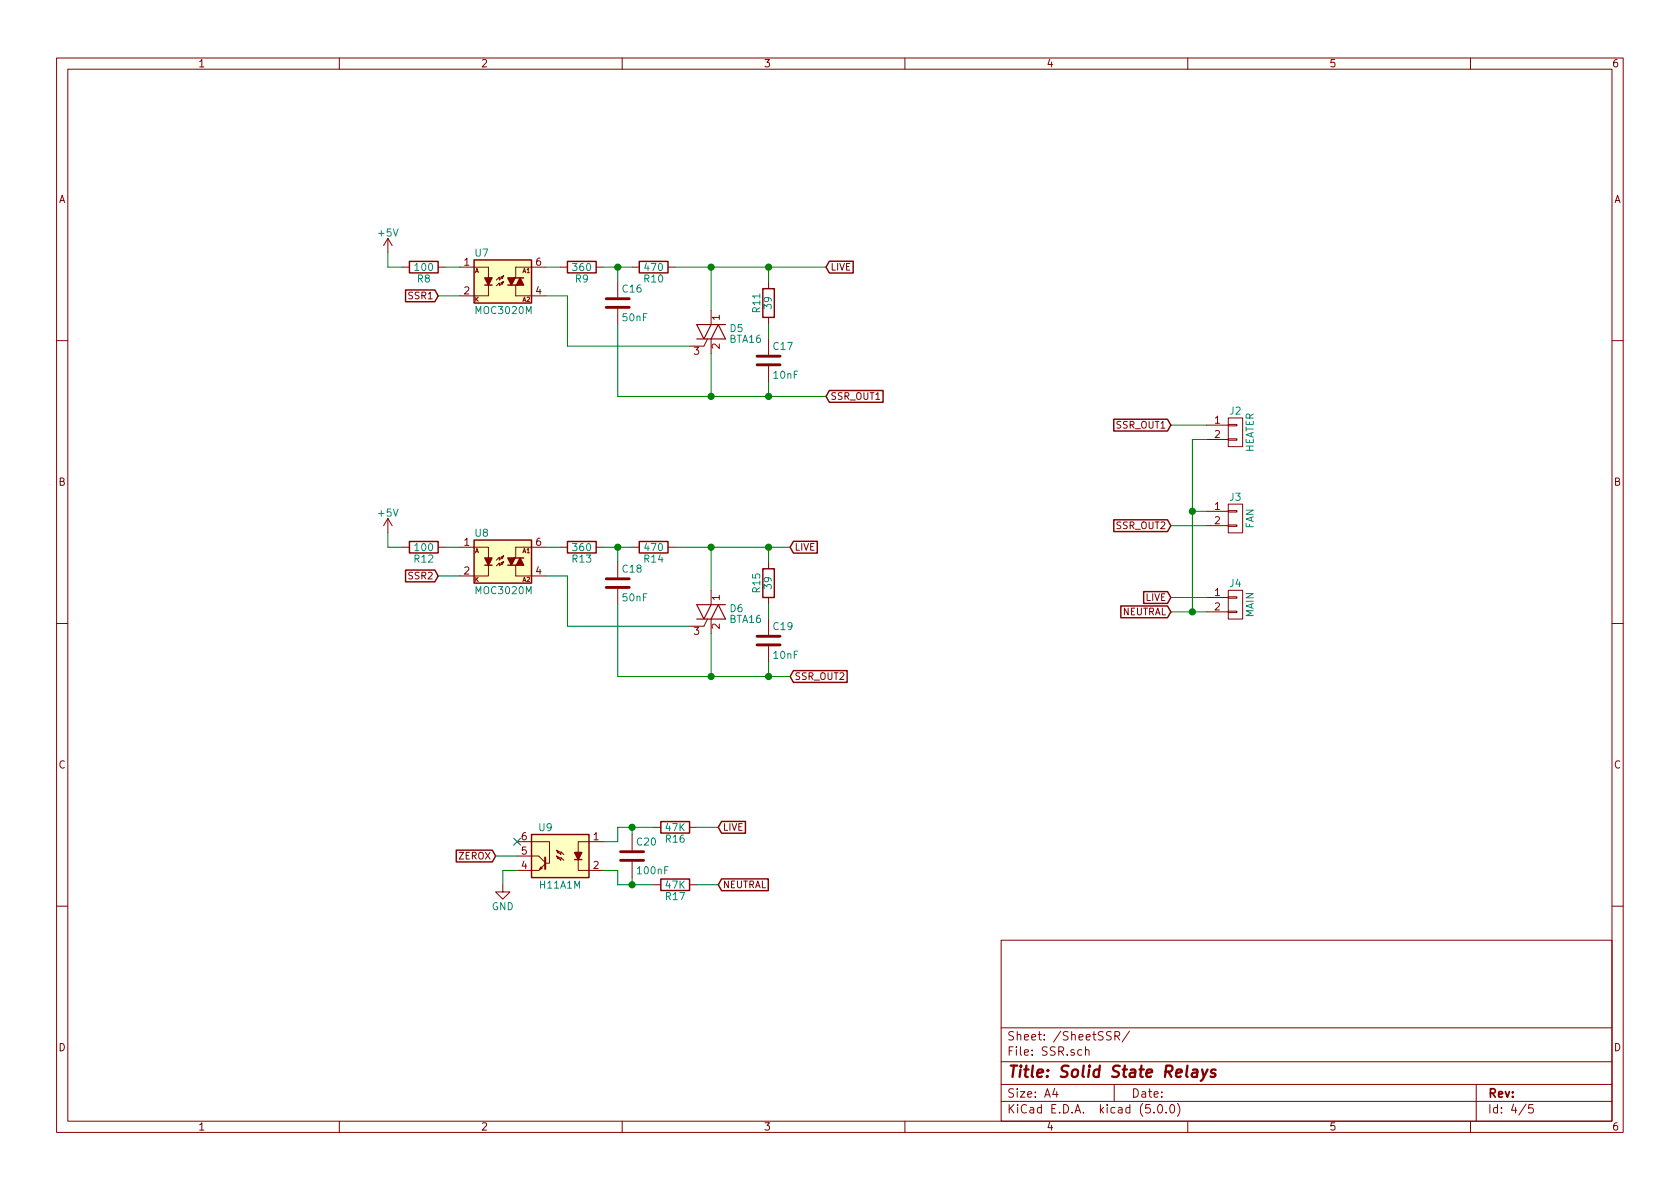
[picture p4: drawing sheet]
EESchema Schematic File Version 4
LIBS:ReflowOvenController-cache
EELAYER 26 0
EELAYER END
$Descr A4 11693 8268
encoding utf-8
Sheet 4 5
Title "Solid State Relays"
Date ""
Rev ""
Comp ""
Comment1 ""
Comment2 ""
Comment3 ""
Comment4 ""
$EndDescr
$Comp
L ReflowOvenController-cache:Q_TRIAC_AAG D5
U 1 1
P 4950 2300
F 0 "D5" H 5075 2325 50  0000 L CNN
F 1 "BTA16" H 5075 2250 50  0000 L CNN
F 2 "STD_PTH:TO-220_Vertical" V 5025 2325 50  0001 C CNN
F 3 "" V 4950 2300 50  0001 C CNN
	1    4950 2300
	1    0    0    -1  
$EndComp
$Comp
L ReflowOvenController-cache:OPTO-TRIAC U7
U 1 1
P 3500 1950
F 0 "U7" H 3300 2150 50  0000 L CNN
F 1 "MOC3020M" H 3300 1750 50  0000 L CNN
F 2 "Housings_DIP:DIP-6_W7.62mm" H 3500 1950 50  0001 L CIN
F 3 "" H 3475 1950 50  0001 L CNN
	1    3500 1950
	1    0    0    -1  
$EndComp
$Comp
L ReflowOvenController-cache:R R8
U 1 1
P 2950 1850
F 0 "R8" V 3030 1850 50  0000 C CNN
F 1 "100" V 2950 1850 50  0000 C CNN
F 2 "STD_SMD:R_0603_HandSoldering" V 2880 1850 50  0001 C CNN
F 3 "" H 2950 1850 50  0001 C CNN
	1    2950 1850
	0    1    1    0   
$EndComp
$Comp
L ReflowOvenController-cache:R R9
U 1 1
P 4050 1850
F 0 "R9" V 4130 1850 50  0000 C CNN
F 1 "360" V 4050 1850 50  0000 C CNN
F 2 "Resistors_THT:R_Axial_DIN0207_L6.3mm_D2.5mm_P7.62mm_Horizontal" V 3980 1850 50  0001 C CNN
F 3 "" H 4050 1850 50  0001 C CNN
	1    4050 1850
	0    1    1    0   
$EndComp
$Comp
L ReflowOvenController-cache:R R10
U 1 1
P 4550 1850
F 0 "R10" V 4630 1850 50  0000 C CNN
F 1 "470" V 4550 1850 50  0000 C CNN
F 2 "Resistors_THT:R_Axial_DIN0207_L6.3mm_D2.5mm_P7.62mm_Horizontal" V 4480 1850 50  0001 C CNN
F 3 "" H 4550 1850 50  0001 C CNN
	1    4550 1850
	0    1    1    0   
$EndComp
$Comp
L ReflowOvenController-cache:R R11
U 1 1
P 5350 2100
F 0 "R11" V 5430 2100 50  0000 C CNN
F 1 "39" V 5350 2100 50  0000 C CNN
F 2 "Resistors_THT:R_Axial_DIN0414_L11.9mm_D4.5mm_P15.24mm_Horizontal" V 5280 2100 50  0001 C CNN
F 3 "" H 5350 2100 50  0001 C CNN
	1    5350 2100
	-1   0    0    1   
$EndComp
$Comp
L ReflowOvenController-cache:C C17
U 1 1
P 5350 2500
F 0 "C17" H 5375 2600 50  0000 L CNN
F 1 "10nF" H 5375 2400 50  0000 L CNN
F 2 "Capacitors_THT:C_Disc_D12.5mm_W5.0mm_P10.00mm" H 5388 2350 50  0001 C CNN
F 3 "" H 5350 2500 50  0001 C CNN
	1    5350 2500
	1    0    0    -1  
$EndComp
$Comp
L ReflowOvenController-cache:C C16
U 1 1
P 4300 2100
F 0 "C16" H 4325 2200 50  0000 L CNN
F 1 "50nF" H 4325 2000 50  0000 L CNN
F 2 "Capacitors_THT:C_Disc_D12.5mm_W5.0mm_P10.00mm" H 4338 1950 50  0001 C CNN
F 3 "" H 4300 2100 50  0001 C CNN
	1    4300 2100
	1    0    0    -1  
$EndComp
Text GLabel 5750 1850 2    47   Input ~ 0
LIVE
$Comp
L ReflowOvenController-cache:Q_TRIAC_AAG D6
U 1 1
P 4950 4250
F 0 "D6" H 5075 4275 50  0000 L CNN
F 1 "BTA16" H 5075 4200 50  0000 L CNN
F 2 "STD_PTH:TO-220_Vertical" V 5025 4275 50  0001 C CNN
F 3 "" V 4950 4250 50  0001 C CNN
	1    4950 4250
	1    0    0    -1  
$EndComp
$Comp
L ReflowOvenController-cache:OPTO-TRIAC U8
U 1 1
P 3500 3900
F 0 "U8" H 3300 4100 50  0000 L CNN
F 1 "MOC3020M" H 3300 3700 50  0000 L CNN
F 2 "Housings_DIP:DIP-6_W7.62mm" H 3500 3900 50  0001 L CIN
F 3 "" H 3475 3900 50  0001 L CNN
	1    3500 3900
	1    0    0    -1  
$EndComp
$Comp
L ReflowOvenController-cache:R R12
U 1 1
P 2950 3800
F 0 "R12" V 3030 3800 50  0000 C CNN
F 1 "100" V 2950 3800 50  0000 C CNN
F 2 "STD_SMD:R_0603_HandSoldering" V 2880 3800 50  0001 C CNN
F 3 "" H 2950 3800 50  0001 C CNN
	1    2950 3800
	0    1    1    0   
$EndComp
$Comp
L ReflowOvenController-cache:R R13
U 1 1
P 4050 3800
F 0 "R13" V 4130 3800 50  0000 C CNN
F 1 "360" V 4050 3800 50  0000 C CNN
F 2 "Resistors_THT:R_Axial_DIN0207_L6.3mm_D2.5mm_P7.62mm_Horizontal" V 3980 3800 50  0001 C CNN
F 3 "" H 4050 3800 50  0001 C CNN
	1    4050 3800
	0    1    1    0   
$EndComp
$Comp
L ReflowOvenController-cache:R R14
U 1 1
P 4550 3800
F 0 "R14" V 4630 3800 50  0000 C CNN
F 1 "470" V 4550 3800 50  0000 C CNN
F 2 "Resistors_THT:R_Axial_DIN0207_L6.3mm_D2.5mm_P7.62mm_Horizontal" V 4480 3800 50  0001 C CNN
F 3 "" H 4550 3800 50  0001 C CNN
	1    4550 3800
	0    1    1    0   
$EndComp
$Comp
L ReflowOvenController-cache:R R15
U 1 1
P 5350 4050
F 0 "R15" V 5430 4050 50  0000 C CNN
F 1 "39" V 5350 4050 50  0000 C CNN
F 2 "Resistors_THT:R_Axial_DIN0414_L11.9mm_D4.5mm_P15.24mm_Horizontal" V 5280 4050 50  0001 C CNN
F 3 "" H 5350 4050 50  0001 C CNN
	1    5350 4050
	-1   0    0    1   
$EndComp
$Comp
L ReflowOvenController-cache:C C19
U 1 1
P 5350 4450
F 0 "C19" H 5375 4550 50  0000 L CNN
F 1 "10nF" H 5375 4350 50  0000 L CNN
F 2 "Capacitors_THT:C_Disc_D12.5mm_W5.0mm_P10.00mm" H 5388 4300 50  0001 C CNN
F 3 "" H 5350 4450 50  0001 C CNN
	1    5350 4450
	1    0    0    -1  
$EndComp
$Comp
L ReflowOvenController-cache:C C18
U 1 1
P 4300 4050
F 0 "C18" H 4325 4150 50  0000 L CNN
F 1 "50nF" H 4325 3950 50  0000 L CNN
F 2 "Capacitors_THT:C_Disc_D12.5mm_W5.0mm_P10.00mm" H 4338 3900 50  0001 C CNN
F 3 "" H 4300 4050 50  0001 C CNN
	1    4300 4050
	1    0    0    -1  
$EndComp
Text GLabel 5500 3800 2    47   Input ~ 0
LIVE
$Comp
L ReflowOvenController-cache:4N25 U9
U 1 1
P 3900 5950
F 0 "U9" H 3950 6150 50  0000 L CNN
F 1 "H11A1M" H 3750 5750 50  0000 L CNN
F 2 "Housings_DIP:DIP-6_W7.62mm" H 3700 5750 50  0001 L CIN
F 3 "" H 3900 5950 50  0001 L CNN
	1    3900 5950
	-1   0    0    -1  
$EndComp
$Comp
L ReflowOvenController-cache:C C20
U 1 1
P 4400 5950
F 0 "C20" H 4425 6050 50  0000 L CNN
F 1 "100nF" H 4425 5850 50  0000 L CNN
F 2 "Capacitors_THT:C_Disc_D12.5mm_W5.0mm_P10.00mm" H 4438 5800 50  0001 C CNN
F 3 "" H 4400 5950 50  0001 C CNN
	1    4400 5950
	1    0    0    -1  
$EndComp
$Comp
L ReflowOvenController-cache:R R16
U 1 1
P 4700 5750
F 0 "R16" V 4780 5750 50  0000 C CNN
F 1 "47K" V 4700 5750 50  0000 C CNN
F 2 "Resistors_THT:R_Axial_DIN0207_L6.3mm_D2.5mm_P7.62mm_Horizontal" V 4630 5750 50  0001 C CNN
F 3 "" H 4700 5750 50  0001 C CNN
	1    4700 5750
	0    1    1    0   
$EndComp
$Comp
L ReflowOvenController-cache:R R17
U 1 1
P 4700 6150
F 0 "R17" V 4780 6150 50  0000 C CNN
F 1 "47K" V 4700 6150 50  0000 C CNN
F 2 "Resistors_THT:R_Axial_DIN0207_L6.3mm_D2.5mm_P7.62mm_Horizontal" V 4630 6150 50  0001 C CNN
F 3 "" H 4700 6150 50  0001 C CNN
	1    4700 6150
	0    1    1    0   
$EndComp
Text GLabel 5000 5750 2    47   Input ~ 0
LIVE
Text GLabel 5000 6150 2    47   Input ~ 0
NEUTRAL
Text GLabel 3450 5950 0    47   Input ~ 0
ZEROX
$Comp
L ReflowOvenController-cache:GND #PWR029
U 1 1
P 3500 6150
F 0 "#PWR029" H 3500 5900 50  0001 C CNN
F 1 "GND" H 3500 6000 50  0000 C CNN
F 2 "" H 3500 6150 50  0001 C CNN
F 3 "" H 3500 6150 50  0001 C CNN
	1    3500 6150
	1    0    0    -1  
$EndComp
$Comp
L ReflowOvenController-cache:+5V #PWR030
U 1 1
P 2700 1750
F 0 "#PWR030" H 2700 1600 50  0001 C CNN
F 1 "+5V" H 2700 1890 50  0000 C CNN
F 2 "" H 2700 1750 50  0001 C CNN
F 3 "" H 2700 1750 50  0001 C CNN
	1    2700 1750
	1    0    0    -1  
$EndComp
$Comp
L ReflowOvenController-cache:+5V #PWR031
U 1 1
P 2700 3700
F 0 "#PWR031" H 2700 3550 50  0001 C CNN
F 1 "+5V" H 2700 3840 50  0000 C CNN
F 2 "" H 2700 3700 50  0001 C CNN
F 3 "" H 2700 3700 50  0001 C CNN
	1    2700 3700
	1    0    0    -1  
$EndComp
Text GLabel 3050 2050 0    47   Input ~ 0
SSR1
Text GLabel 3050 4000 0    47   Input ~ 0
SSR2
NoConn ~ 3600 5850
Text GLabel 5750 2750 2    47   Input ~ 0
SSR_OUT1
Text GLabel 5500 4700 2    47   Input ~ 0
SSR_OUT2
$Comp
L ReflowOvenController-cache:CONN_01X02 J2
U 1 1
P 8600 3000
F 0 "J2" H 8600 3150 50  0000 C CNN
F 1 "HEATER" V 8700 3000 50  0000 C CNN
F 2 "Connector:MKDS3-2-5.08" H 8600 3000 50  0001 C CNN
F 3 "" H 8600 3000 50  0001 C CNN
	1    8600 3000
	1    0    0    -1  
$EndComp
$Comp
L ReflowOvenController-cache:CONN_01X02 J3
U 1 1
P 8600 3600
F 0 "J3" H 8600 3750 50  0000 C CNN
F 1 "FAN" V 8700 3600 50  0000 C CNN
F 2 "Connector:MKDS3-2-5.08" H 8600 3600 50  0001 C CNN
F 3 "" H 8600 3600 50  0001 C CNN
	1    8600 3600
	1    0    0    -1  
$EndComp
$Comp
L ReflowOvenController-cache:CONN_01X02 J4
U 1 1
P 8600 4200
F 0 "J4" H 8600 4350 50  0000 C CNN
F 1 "MAIN" V 8700 4200 50  0000 C CNN
F 2 "Connector:MKDS3-2-5.08" H 8600 4200 50  0001 C CNN
F 3 "" H 8600 4200 50  0001 C CNN
	1    8600 4200
	1    0    0    -1  
$EndComp
Wire Wire Line
	3100 1850 3200 1850
Wire Wire Line
	3800 2050 3950 2050
Wire Wire Line
	3950 2050 3950 2400
Wire Wire Line
	3800 1850 3900 1850
Wire Wire Line
	4200 1850 4300 1850
Wire Wire Line
	4300 1850 4300 1950
Connection ~ 4300 1850
Wire Wire Line
	4700 1850 4950 1850
Wire Wire Line
	4950 1850 4950 2150
Wire Wire Line
	4300 2250 4300 2750
Wire Wire Line
	4300 2750 4950 2750
Wire Wire Line
	4950 2750 4950 2450
Wire Wire Line
	5350 2250 5350 2350
Wire Wire Line
	5350 1850 5350 1950
Connection ~ 4950 1850
Wire Wire Line
	5350 2750 5350 2650
Connection ~ 4950 2750
Connection ~ 5350 1850
Wire Wire Line
	3950 2400 4800 2400
Wire Wire Line
	3100 3800 3200 3800
Wire Wire Line
	3800 4000 3950 4000
Wire Wire Line
	3950 4000 3950 4350
Wire Wire Line
	3800 3800 3900 3800
Wire Wire Line
	4200 3800 4300 3800
Wire Wire Line
	4300 3800 4300 3900
Connection ~ 4300 3800
Wire Wire Line
	4700 3800 4950 3800
Wire Wire Line
	4950 3800 4950 4100
Wire Wire Line
	4300 4200 4300 4700
Wire Wire Line
	4300 4700 4950 4700
Wire Wire Line
	4950 4700 4950 4400
Wire Wire Line
	5350 4200 5350 4300
Wire Wire Line
	5350 3800 5350 3900
Connection ~ 4950 3800
Wire Wire Line
	5350 4700 5350 4600
Connection ~ 4950 4700
Connection ~ 5350 3800
Wire Wire Line
	3950 4350 4800 4350
Wire Wire Line
	4200 5850 4300 5850
Wire Wire Line
	4300 5850 4300 5750
Wire Wire Line
	4300 5750 4400 5750
Wire Wire Line
	4400 5750 4400 5800
Wire Wire Line
	4200 6050 4300 6050
Wire Wire Line
	4300 6050 4300 6150
Wire Wire Line
	4300 6150 4400 6150
Wire Wire Line
	4400 6150 4400 6100
Connection ~ 4400 5750
Connection ~ 4400 6150
Wire Wire Line
	4850 5750 5000 5750
Wire Wire Line
	4850 6150 5000 6150
Wire Wire Line
	3600 5950 3450 5950
Wire Wire Line
	3600 6050 3500 6050
Wire Wire Line
	3500 6050 3500 6150
Wire Wire Line
	2800 1850 2700 1850
Wire Wire Line
	2700 1850 2700 1750
Wire Wire Line
	2800 3800 2700 3800
Wire Wire Line
	2700 3800 2700 3700
Wire Wire Line
	3200 2050 3050 2050
Wire Wire Line
	3200 4000 3050 4000
Connection ~ 5350 2750
Connection ~ 5350 4700
Wire Wire Line
	8400 3050 8300 3050
Wire Wire Line
	8400 2950 8150 2950
Text GLabel 8150 2950 0    47   Input ~ 0
SSR_OUT1
Text GLabel 8150 3650 0    47   Input ~ 0
SSR_OUT2
Text GLabel 8150 4150 0    47   Input ~ 0
LIVE
Text GLabel 8150 4250 0    47   Input ~ 0
NEUTRAL
Wire Wire Line
	8300 3050 8300 3550
Wire Wire Line
	8400 3550 8300 3550
Connection ~ 8300 3550
Wire Wire Line
	8400 3650 8150 3650
Wire Wire Line
	8150 4250 8300 4250
Connection ~ 8300 4250
Wire Wire Line
	8400 4150 8150 4150
Wire Wire Line
	4300 1850 4400 1850
Wire Wire Line
	4950 1850 5350 1850
Wire Wire Line
	4950 2750 5350 2750
Wire Wire Line
	5350 1850 5750 1850
Wire Wire Line
	4300 3800 4400 3800
Wire Wire Line
	4950 3800 5350 3800
Wire Wire Line
	4950 4700 5350 4700
Wire Wire Line
	5350 3800 5500 3800
Wire Wire Line
	4400 5750 4550 5750
Wire Wire Line
	4400 6150 4550 6150
Wire Wire Line
	5350 2750 5750 2750
Wire Wire Line
	5350 4700 5500 4700
Wire Wire Line
	8300 3550 8300 4250
Wire Wire Line
	8300 4250 8400 4250
$EndSCHEMATC
